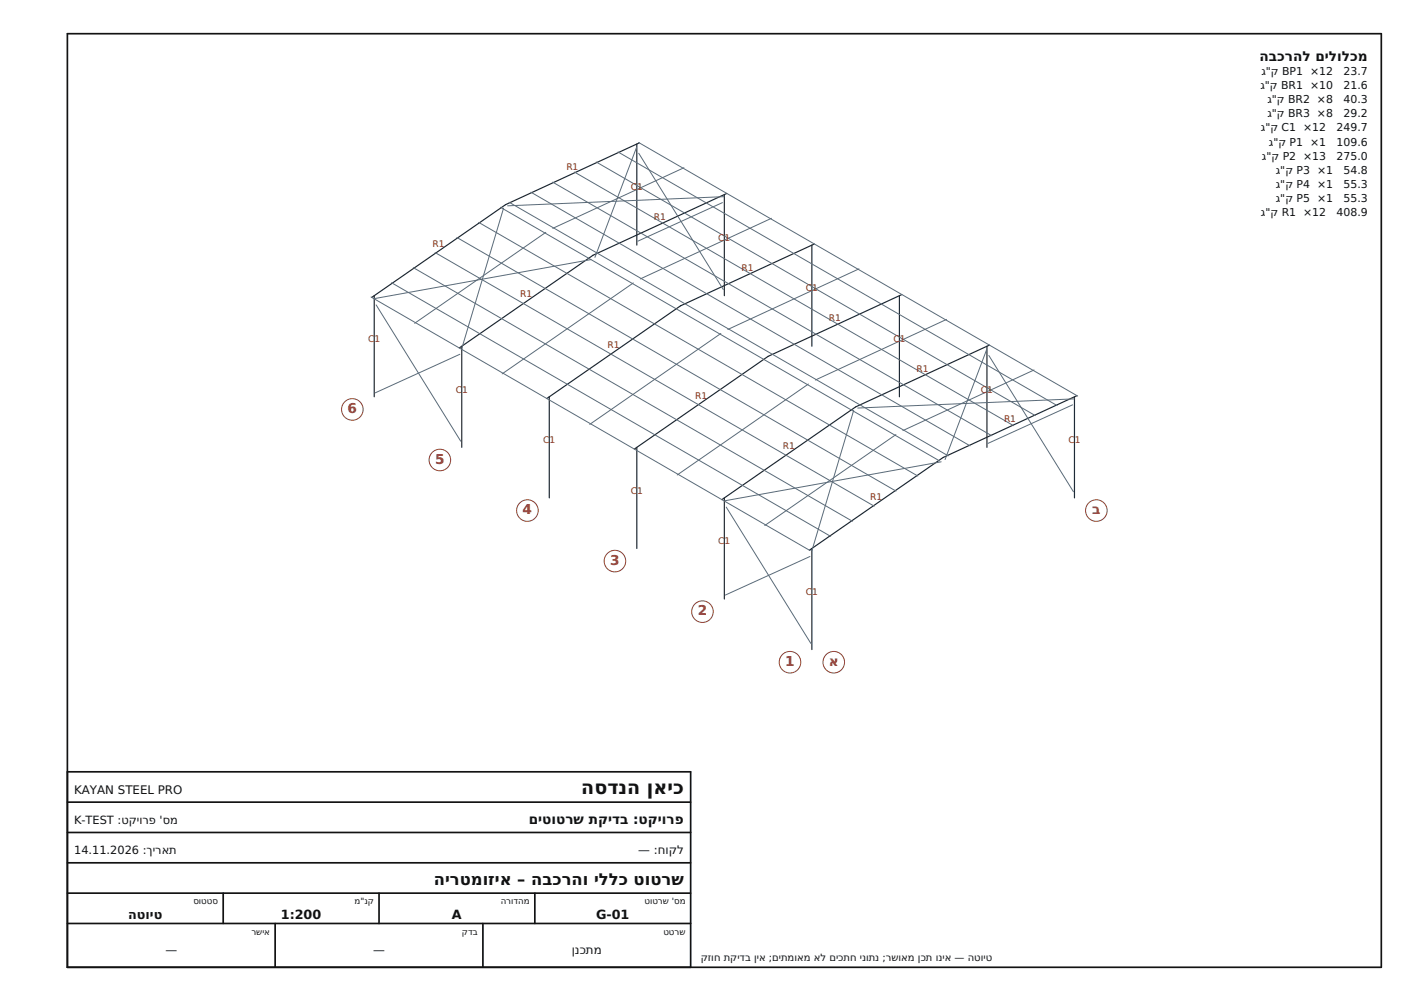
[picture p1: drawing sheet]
<svg xmlns="http://www.w3.org/2000/svg" width="420mm" height="297mm" viewBox="0 0 420 297" stroke-linecap="round" stroke-linejoin="round" font-family="sans-serif">
<g fill="none" stroke="#1a2633" stroke-width=".35">
<path d="M189 42.7v30M189.8 42.4l-39.8 18.3-39.7 27.5M215 57.7v30M215.7 57.4l-39.7 18.3-39.7 27.5M241 72.7v30M241.7 72.4l-39.7 18.3-39.7 27.5M111.1 87.7v30M267 87.7v30M267.7 87.4l-39.7 18.3-39.7 27.5M137.1 102.7v30M163 117.7v30M292.9 102.7v30"/>
<path d="M293.7 102.4l-39.7 18.3-39.7 27.5M318.9 117.7v30M319.7 117.4l-39.7 18.3-39.8 27.5M189 132.7v30M215 147.7v30M241 162.7v30"/>
</g>
<g fill="none" stroke="#596b7a" stroke-width=".3">
<path d="M157.6 57l130.3 75.3M164.1 54l130.3 75.3M170.5 51.1l130.3 75.2M177 48.1l130.3 75.2M183.4 45.1l130.4 75.2M189 43.7l-12.4 32.7M189.5 42.3l130.4 75.2M189.6 45.5l25.1 40.4M203 49.8l-38.9 18M214.9 58.4l-64.2 2.7M122.7 79.4l130.3 75.3M129.2 74.9l130.3 75.3"/>
<path d="M135.6 70.5l130.3 75.2M142.1 66l130.3 75.2M148.5 61.5l130.4 75.3M149.5 61.8l-12.4 41.5M151.1 60l130.4 75.3M162 68.9l-38.9 27M175.4 77l-64.2 11.6M214.4 60.1l-25.1 11.5M229 64.8l-38.9 18M255 79.8l-39 18M110.1 88.1l130.4 75.3M111.6 90.5l25.2 40.4"/>
<path d="M116.2 83.9l130.4 75.2M188 83.9l-38.9 27M214 98.9l-39 27M280.9 94.8l-38.9 18M136.5 105.1l-25.1 11.5M239.9 113.9l-38.9 27M292.9 103.7l-12.4 32.7M293.5 105.5l25.1 40.4M306.9 109.8l-38.9 18M318.9 118.4l-64.3 2.7M253.4 121.8l-12.4 41.5M265.9 128.9l-38.9 27"/>
<path d="M279.4 137l-64.3 11.6M318.4 120.1l-25.2 11.5M215.6 150.5l25.1 40.4M240.4 165.1l-25.1 11.5"/>
</g>
<g fill="none" stroke="#a33333" stroke-width=".3">
<circle cx="104.6" cy="121.5" r="3.2"/>
<circle cx="130.6" cy="136.5" r="3.2"/>
<circle cx="156.5" cy="151.5" r="3.2"/>
<circle cx="325.4" cy="151.5" r="3.2"/>
<circle cx="182.5" cy="166.5" r="3.2"/>
<circle cx="208.5" cy="181.5" r="3.2"/>
<circle cx="234.5" cy="196.5" r="3.2"/>
<circle cx="247.5" cy="196.5" r="3.2"/>
</g>
<path d="M20 10h390v277h-390zM20 229h185v58M20 238h185M20 247h185M20 256h185M20 265h185M20 274h185M66.2 265v9M81.7 274v13M112.5 265v9M143.3 274v13M158.7 265v9" fill="none" stroke="#121212" stroke-width=".5"/>
<text font-size="5.7" fill="#121212" x="172.5" y="235.5">הסדנה ןאיכ</text>
<text font-size="4.9" fill="#121212" x="128.8" y="262.5">הירטמוזיא – הבכרהו יללכ טוטרש</text>
<g font-size="4.1" fill="#121212">
<text x="373.8" y="18">הבכרהל םילולכמ</text>
<text x="156.9" y="244.5">םיטוטרש תקידב :טקיורפ</text>
</g>
<g font-size="4.1" fill="#a33333">
<text x="103.2" y="122.6">6</text>
<text x="129.2" y="137.6">5</text>
<text x="155.1" y="152.6">4</text>
<text x="324.2" y="152.6">ב</text>
<text x="181.1" y="167.6">3</text>
<text x="207.1" y="182.6">2</text>
<text x="233.1" y="197.6">1</text>
<text x="246" y="197.6">א</text>
</g>
<g font-size="3.8" fill="#121212">
<text x="38.1" y="272.6">הטויט</text>
<text x="83.4" y="272.6">1:200</text>
<text x="134.2" y="272.6">A</text>
<text x="176.9" y="272.6">G-01</text>
</g>
<g font-size="3.5" fill="#121212">
<text x="22" y="235.5">KAYAN STEEL PRO</text>
<text x="189.5" y="253.5">— :חוקל</text>
<text x="49.1" y="283">—</text>
<text x="110.7" y="283">—</text>
<text x="169.7" y="283">ןנכתמ</text>
</g>
<g font-size="3.4" fill="#121212">
<text x="22" y="244.5">K-TEST :טקיורפ 'סמ</text>
<text x="22" y="253.5">14.11.2026 :ךיראת</text>
</g>
<g font-size="3.2" fill="#121212">
<text x="374.4" y="22.2">ג&quot;ק BP1 ×12</text>
<text x="398.8" y="22.2">23.7</text>
<text x="374.1" y="26.4">ג&quot;ק BR1 ×10</text>
<text x="398.8" y="26.4">21.6</text>
<text x="376.2" y="30.6">ג&quot;ק BR2 ×8</text>
<text x="376.2" y="34.8">ג&quot;ק BR3 ×8</text>
<text x="398.8" y="30.6">40.3</text>
<text x="398.8" y="34.8">29.2</text>
<text x="374.3" y="39">ג&quot;ק C1 ×12</text>
<text x="396.7" y="39">249.7</text>
<text x="374.6" y="47.4">ג&quot;ק P2 ×13</text>
<text x="376.6" y="43.2">ג&quot;ק P1 ×1</text>
<text x="396.7" y="47.4">275.0</text>
<text x="396.7" y="43.2">109.6</text>
<text x="378.7" y="51.6">ג&quot;ק P3 ×1</text>
<text x="398.8" y="51.6">54.8</text>
<text x="378.7" y="55.8">ג&quot;ק P4 ×1</text>
<text x="378.7" y="60">ג&quot;ק P5 ×1</text>
<text x="398.8" y="55.8">55.3</text>
<text x="398.8" y="60">55.3</text>
<text x="374.3" y="64.2">ג&quot;ק R1 ×12</text>
<text x="396.7" y="64.2">408.9</text>
</g>
<text font-size="3" fill="#121212" x="208" y="285">קזוח תקידב ןיא ;םיתמואמ אל םיכתח ינותנ ;רשואמ ןכת וניא — הטויט</text>
<g font-size="2.7" fill="#8a4000">
<text x="168.1" y="50.3">R1</text>
<text x="187.2" y="56.5">C1</text>
<text x="194.1" y="65.3">R1</text>
<text x="213.2" y="71.5">C1</text>
<text x="128.4" y="73.2">R1</text>
<text x="220.1" y="80.3">R1</text>
<text x="154.4" y="88.2">R1</text>
<text x="239.2" y="86.5">C1</text>
<text x="246" y="95.3">R1</text>
<text x="109.3" y="101.5">C1</text>
<text x="265.2" y="101.5">C1</text>
<text x="180.4" y="103.2">R1</text>
<text x="272" y="110.3">R1</text>
<text x="135.3" y="116.5">C1</text>
<text x="206.3" y="118.2">R1</text>
<text x="291.1" y="116.5">C1</text>
<text x="298" y="125.3">R1</text>
<text x="161.2" y="131.5">C1</text>
<text x="317.1" y="131.5">C1</text>
<text x="232.3" y="133.2">R1</text>
<text x="187.2" y="146.5">C1</text>
<text x="258.3" y="148.2">R1</text>
<text x="213.2" y="161.5">C1</text>
<text x="239.2" y="176.5">C1</text>
</g>
<g font-size="2.6" fill="#121212">
<text x="57.4" y="268.3">סוטטס</text>
<text x="105.2" y="268.3">מ&quot;נק</text>
<text x="148.6" y="268.3">הרודהמ</text>
<text x="191.3" y="268.3">טוטרש 'סמ</text>
<text x="74.6" y="277.3">רשיא</text>
<text x="137.1" y="277.3">קדב</text>
<text x="196.9" y="277.3">טטרש</text>
</g>
</svg>
